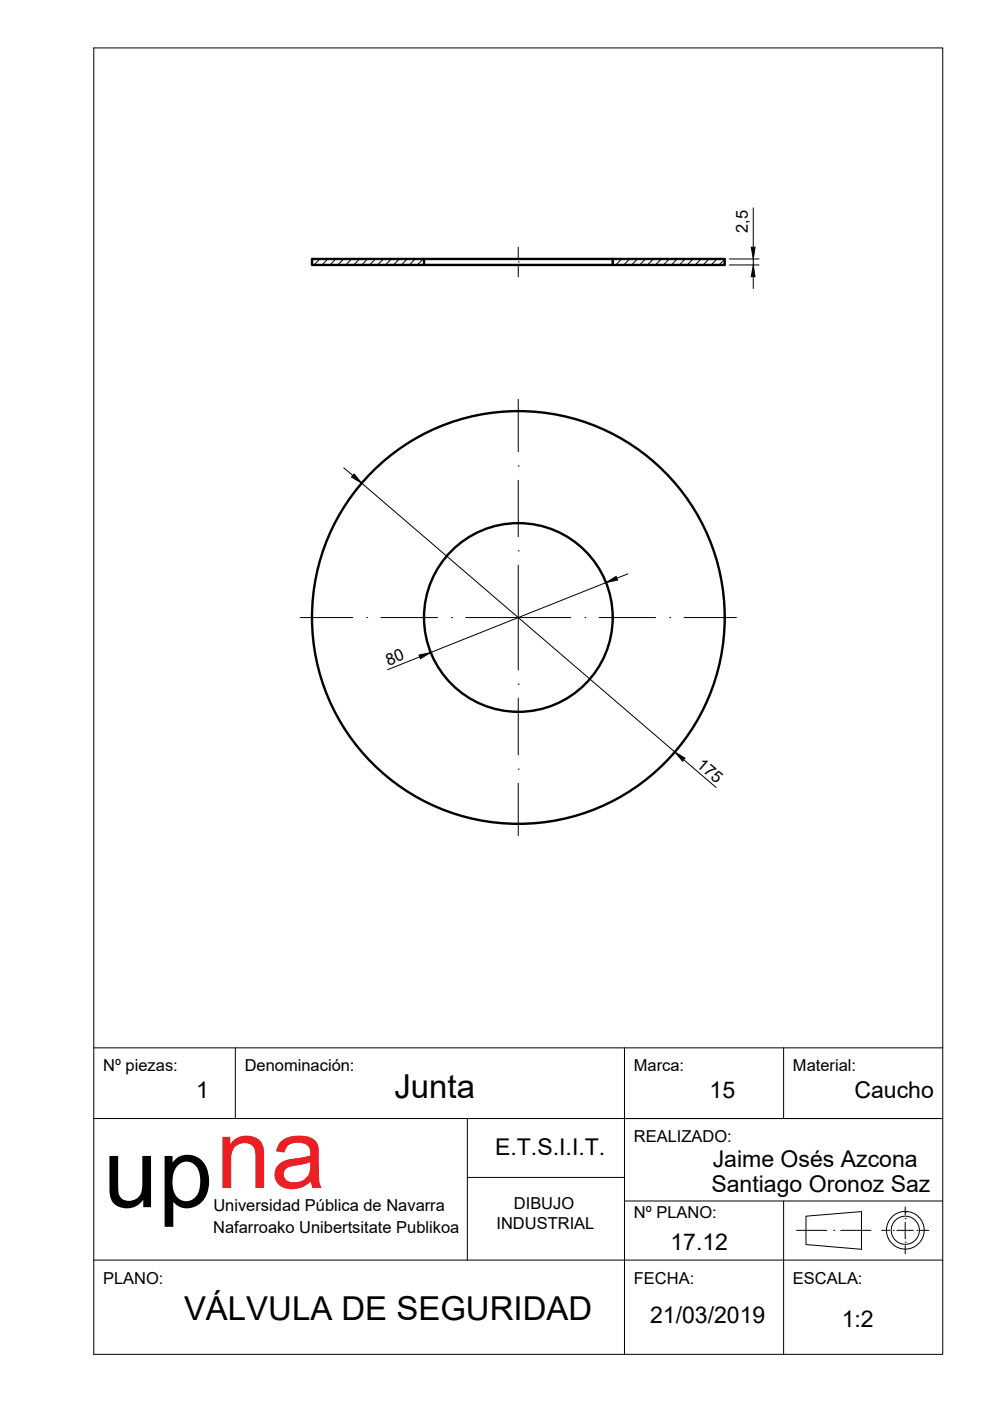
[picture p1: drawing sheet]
<svg xmlns="http://www.w3.org/2000/svg" width="210mm" height="297mm" viewBox="0 0 210 297" stroke-linecap="round" stroke-linejoin="round" font-family="sans-serif">
<!-- layer: 030_linea_continua_gruesa -->
<g fill="none" stroke="#000" stroke-width=".51">
<path d="M66.2 54.9h87.5v1.3h-87.5zM89.9 54.9v1.3M129.9 54.9v1.3"/>
<circle cx="109.9" cy="130.9" r="43.8"/>
<circle cx="109.9" cy="130.9" r="20"/>
</g>
<!-- layer: 034_ejes -->
<g fill="none" stroke="#000" stroke-width=".21">
<path d="M109.9 55.5h.1M109.9 52.4v2.4M109.9 56.3v2.4M109.9 98.8h.1M109.9 84.7v11.1M109.9 116.8h.1M109.9 101.8v12M109.9 119.8v22.3M63.7 130.9h11M77.8 130.9h.1M80.8 130.9h12M95.7 130.9h.1"/>
<path d="M98.7 130.9h22.3M124 130.9h.1M127 130.9h12M142 130.9h.1M145 130.9h11.2M109.9 145.1h.1M109.9 148v12.1M109.9 163.1h.1M109.9 166.1v11.1M191.9 258.4h.1M191.9 255.9v1.7M191.9 259.1v3.5"/>
<path d="M168.9 260.9h6.4M176.8 260.9h.1M178.3 260.9h6.3M186.9 260.9h1.8M189.4 260.9h.1M190.1 260.9h3.6M191.9 263.4h.1M191.9 264.1v1.8M194.4 260.9h.1M195.1 260.9h1.8"/>
</g>
<!-- layer: 035_rayados_sombreados -->
<g fill="none" stroke="#000" stroke-width=".21">
<path d="M66.2 54.9h.1M67.8 54.9l-1.2 1.3M69.5 54.9l-1.2 1.3M71.2 54.9l-1.2 1.3M72.9 54.9l-1.3 1.3M74.6 54.9l-1.3 1.3M76.2 54.9l-1.2 1.3M77.9 54.9l-1.2 1.3M79.6 54.9l-1.3 1.3M81.3 54.9l-1.3 1.3M83 54.9l-1.3 1.3M84.7 54.9l-1.3 1.3"/>
<path d="M86.3 54.9l-1.2 1.3M88 54.9l-1.2 1.3M89.7 54.9l-1.2 1.3M130.1 54.9l-.2 .3M131.8 54.9l-1.3 1.3M133.5 54.9l-1.3 1.3M135.2 54.9l-1.3 1.3M136.8 54.9l-1.2 1.3M138.5 54.9l-1.2 1.3M140.2 54.9l-1.2 1.3M141.9 54.9l-1.2 1.3M143.6 54.9l-1.2 1.3"/>
<path d="M145.3 54.9l-1.3 1.3M147 54.9l-1.3 1.3M148.7 54.9l-1.3 1.3M150.3 54.9l-1.2 1.3M152 54.9l-1.2 1.3M153.7 55l-1.3 1.2"/>
</g>
<!-- layer: 040_cotas. -->
<path d="M154.6 56.2h6.3M154.6 54.9h6.3M159.7 44.1v8.3M159.7 54.9v1.3M159.7 58.7v2.5M72.9 99.2l1.9 1.6M76.7 102.4l66.4 57M89 139.3l-6.8 2.7M128.5 123.5l-37.2 14.8M133.1 121.7l-2.3 .9M145 161.1l6.8 5.9" fill="none" stroke="#000" stroke-width=".21"/>
<path d="M159.7 56.2l.4 2.5h-.8zM159.3 52.4h.8l-.4 2.5zM75.1 100.5l1.6 1.9-2.2-1.3zM88.8 138.9l2.5-.6-2.2 1.4zM128.5 123.5l2.1-1.3 .3 .8zM143.1 159.4l2.1 1.3-.5 .7z" fill="#000" stroke="#000" stroke-width=".21"/>
<!-- layer: 015_cajetin -->
<path d="M19.9 10.2h180v276.9h-180zM19.9 237.2h180M19.9 222.2h180M49.9 222.2v15M99.1 237.2v30M132.4 222.2v64.9M166.1 222.2v15M99.1 249.6h33.3M132.4 254.6h67.5M166.1 254.6v32.5M19.9 267.2h180" fill="none" stroke="#000" stroke-width=".21"/>
<!-- layer: 031_linea_continua_fina -->
<g fill="none" stroke="#000" stroke-width=".21">
<path d="M170.9 257.9l11.8-1v8l-11.8-1zM191.9 257h.1"/>
<circle cx="191.9" cy="260.8" r="4"/>
<circle cx="191.9" cy="260.8" r="2.98"/>
</g>
<text font-size="21" x="21.9" y="255.9">upna</text>
<g font-size="7">
<text x="83.6" y="232.8">Junta</text>
<text x="39" y="279.8">VÁLVULA DE SEGURIDAD</text>
</g>
<g font-size="4.9">
<text x="41.6" y="232.8">1</text>
<text x="150.4" y="232.8">15</text>
<text x="181.2" y="232.8">Caucho</text>
<text x="105" y="244.9">E.T.S.I.I.T.</text>
<text x="151.1" y="247.4">Jaime Osés Azcona</text>
<text x="150.8" y="252.8">Santiago Oronoz Saz</text>
<text x="142.1" y="265.1">17.12</text>
<text x="137.8" y="280.5">21/03/2019</text>
<text x="178.5" y="281.3">1:2</text>
</g>
<g font-size="3.5">
<text x="158.6" y="49.4" transform="rotate(-90 158.6 49.4)">2,5</text>
<text x="82.4" y="141.2" transform="rotate(-22 82.4 141.2)">80</text>
<text x="147.5" y="162.3" transform="rotate(41 147.5 162.3)">175</text>
<text x="21.9" y="227.2">Nº piezas:</text>
<text x="51.9" y="227.2">Denominación:</text>
<text x="134.4" y="227.2">Marca:</text>
<text x="168.1" y="227.2">Material:</text>
<text x="134.4" y="242.1">REALIZADO:</text>
<text x="45.2" y="256.8">Universidad Pública de Navarra</text>
<text x="109" y="256.3">DIBUJO</text>
<text x="45.2" y="261.3">Nafarroako Unibertsitate Publikoa</text>
<text x="105.3" y="260.6">INDUSTRIAL</text>
<text x="134.4" y="258.2">Nº PLANO:</text>
<text x="21.9" y="272.2">PLANO:</text>
<text x="134.4" y="272.2">FECHA:</text>
<text x="168.1" y="272.2">ESCALA:</text>
</g>
</svg>
